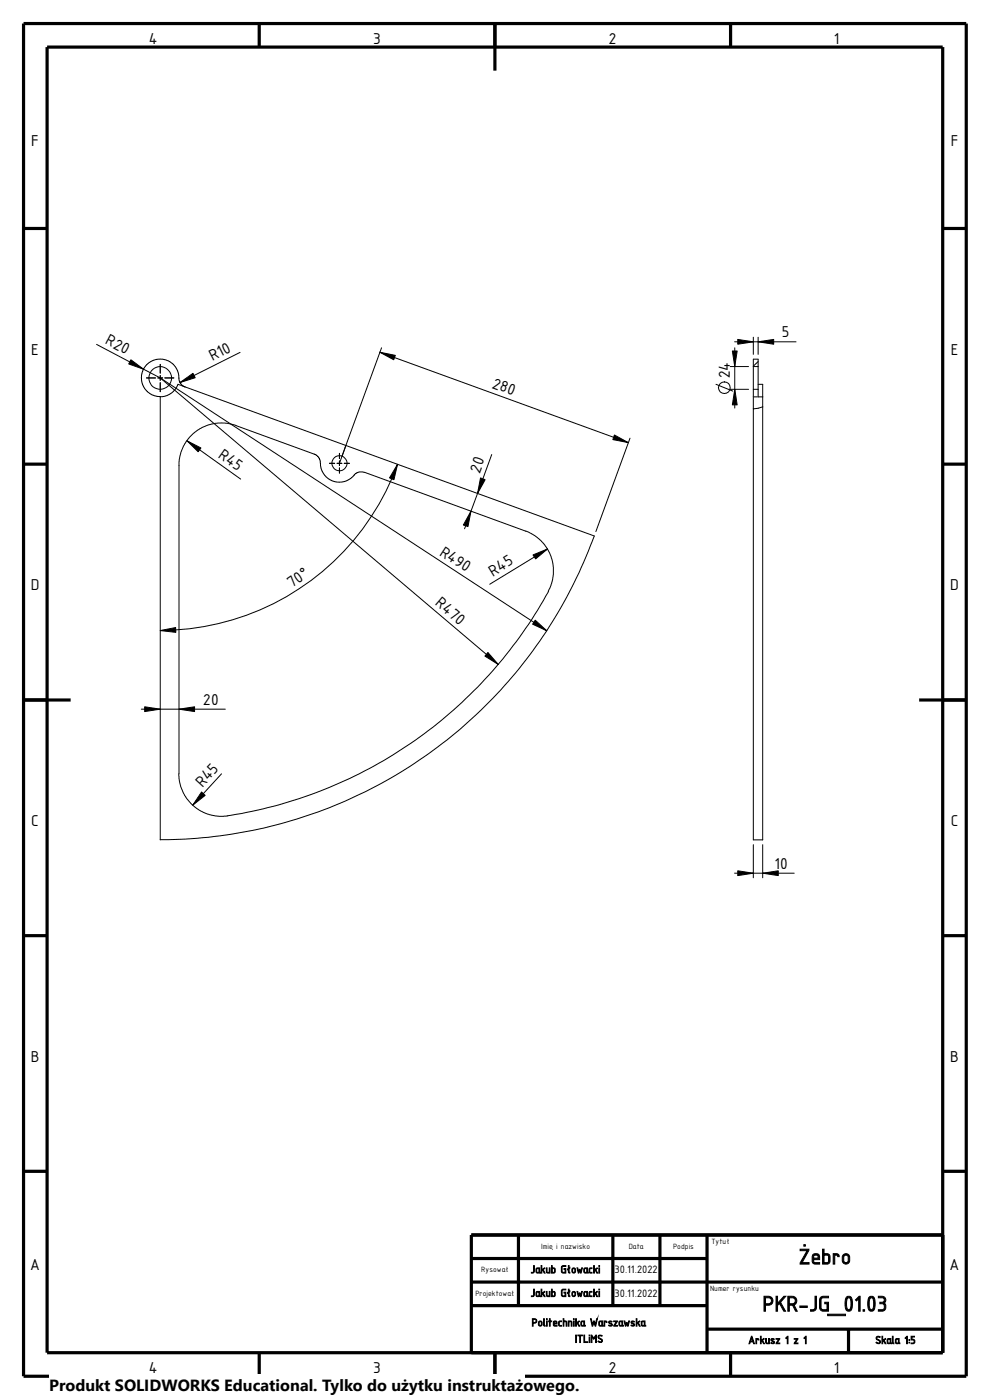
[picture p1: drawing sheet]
<svg xmlns="http://www.w3.org/2000/svg" width="210mm" height="297mm" viewBox="0 0 210 297" stroke-linecap="round" stroke-linejoin="round" font-family="sans-serif">
<g fill="none" stroke="#000" stroke-width=".68" stroke-linecap="butt">
<path d="M5 5h200v287h-200zM10 10h190v277h-190zM55 5v5M105 5v10M155 5v5M5 48.5h5M200 48.5h5M5 98.5h5M200 98.5h5M5 148.5h10M195 148.5h10M5 198.5h5"/>
<path d="M200 198.5h5M5 248.5h5M200 248.5h5M100 267h50M100 272h100M100 277h50M110 262v15M130 262v15M140 262v15M150 262v25M200 262h-100v25M55 287v5"/>
<path d="M105 287v10M150 282h50M155 287v5M180 282v5"/>
</g>
<g fill="none" stroke="#000" stroke-width=".21">
<path d="M20.5 73.1l13.5 7.1M34 77.3v1.9M34 79.7v1M50.9 74.8l-12.7 6.4M80.6 74.7l52.7 19.2M80.9 73.8l-8.3 23M154.9 77.8h3.9M155.8 72.5h13.1M155.9 73.8v12.8M159.8 77.8v4.8M159.8 77.8v-1.6h1v1.6M159.8 77.8h1"/>
<path d="M159.8 71.5v3.7M160.8 77.8v4.8M160.8 76.7l-1 1M160.8 71.5v3.7M31.1 80.2h1.9M33.5 80.2h1M34 81.2v1.9M34 80.2l82 53.6M34 80.2l71.7 60.8M35 80.2h1.9M37.9 80.2l.3 1.1 .5 .5 .6 .3M38 80.2l-.2-1.2-.5-1.1-.8-.8-.8-.6-1.2-.3h-1.1l-.9 .3-1.1 .6-.8 1-.5 .9-.1 1.2 .3 1.5 .4 .8 1 1 1.1 .5 1.2 .2"/>
<path d="M39.7 93.5l11.4 8.1M50.1 90.3l-1.9-.5-2-.1-2 .4-1.8 .8-1.3 1-1.6 1.8-1.1 2.3-.4 1.5v66.7M50.1 90.3l16.7 6.1 .8 .6 .3 .7v.5M68 98.3l.2 1.5 .8 1.2 1 .8 1.2 .4h1.8l1.5-.8 .7-.8 .6-.4 .4-.1 1.1 .1M69.9 98.3h1.1M71.5 98.3h1M72 96.2v1.1M72 97.8v1M72 99.3v1.1M73 98.3h1.1M73.4 94.5l-1.4 3.8M84.3 98.5a53.6 53.6 0 0 1-50.3 35.3"/>
<path d="M104.3 96.4l-5.7 15.8M133.6 93l-7.2 19.8M151.9 81.5l3.5 1.5M154.9 82.6h3.9M159.8 82.6v95.6h2v-94M159.8 82.6h1M160 84.2h.7M160.8 81.5h1v2.7M160.8 82.6v1.6h1M161.8 86.3l-2 .4M77.3 100.2l34.3 12.5 1.9 1 1.6 1.4 .9 1.1 .6 1.1 .6 1.7 .2 1.3-.1 2-.4 1.9-.6 1.2M116.2 116.5l-12.3 7.5"/>
<path d="M116.4 125.5a94 94 0 0 1-68.1 47.6M30 150.5h17.8M34 178.1a98.1 98.1 0 0 0 92.1-64.4l-88.3-32.2-.7 1.2-.6 .6-1.1 .6-1.4 .3v94M37.9 164.2l.2 2 .8 1.9 .8 1.4 1.4 1.5 1.4 1 2 .8 1.9 .4 1.9-.1M47 164.2l-6.1 6.6M159.8 179.2v7M161.8 179.2v7M155.8 185.3h12.7"/>
<circle cx="34" cy="80.2" r="2.41"/>
<circle cx="72" cy="98.3" r="1.61"/>
<circle cx="153.7" cy="82.3" r="1.24"/>
</g>
<g fill="#000" stroke="#000" stroke-width=".21">
<path d="M27.8 76.3l2.6 2-3.1-1.1zM80.6 74.7l3.3 .7-.4 .9zM155.4 74.5h1l-.5 3.3zM156.5 72l3.3 .5-3.3 .5zM160.8 72.5l3.3-.5v1zM38.2 81.2l2.7-2 .5 .9zM39.7 93.5l2.9 1.5-.6 .8zM84.3 98.5l-.7 3.3-1-.4zM130.3 92.3l3 1.6-3.3-.6zM155.9 82.6l.5 3.3h-1zM99.9 108.5l-.6 3.2-1-.3zM101.9 101.4l1 .4-1.6 2.9z"/>
<path d="M113.1 117.7l3.1-1.2-2.6 2.1zM34 133.8l3.3-.7v1.1zM113.5 131.6l2.5 2.2-3-1.4zM30.7 149.9l3.3 .6-3.3 .5zM38 150.5l3.3-.6v1.1zM103.5 138.4l2.2 2.6-2.8-1.8zM42.8 168l.7 .7-2.6 2.1zM156.5 184.7l3.3 .6-3.3 .5zM161.8 185.3l3.3-.6v1.1z"/>
</g>
<path d="M10.4 291.5h100.9v5.5h-100.9z" fill="#fff"/>
<g font-size="4.9">
<text x="169.4" y="268.2">Żebro</text>
<text x="161.8" y="278.2">PKR-JG_01.03</text>
</g>
<g font-size="3.6">
<text x="31.5" y="9.2">4</text>
<text x="79.2" y="9.2">3</text>
<text x="129.2" y="9.2">2</text>
<text x="176.9" y="9.2">1</text>
<text x="6.6" y="30.9">F</text>
<text x="201.7" y="30.9">F</text>
<text x="165.9" y="71.6">5</text>
<text x="6.6" y="75.2">E</text>
<text x="22.2" y="72.9" transform="rotate(28 22.2 72.9)">R20</text>
<text x="45.1" y="76.6" transform="rotate(-27 45.1 76.6)">R10</text>
<text x="201.7" y="75.2">E</text>
<text x="104.3" y="82.3" transform="rotate(20 104.3 82.3)">280</text>
<text x="154.9" y="80.3" transform="rotate(-90 154.9 80.3)">24</text>
<text x="46.2" y="96.9" transform="rotate(35 46.2 96.9)">R45</text>
<text x="101.8" y="100.5" transform="rotate(-70 101.8 100.5)">20</text>
<text x="93.1" y="117.7" transform="rotate(33 93.1 117.7)">R490</text>
<text x="6.6" y="125.2">D</text>
<text x="61.9" y="124.8" transform="rotate(-35 61.9 124.8)">70°</text>
<text x="104.6" y="122.3" transform="rotate(-31 104.6 122.3)">R45</text>
<text x="201.6" y="125.2">D</text>
<text x="92.2" y="128.2" transform="rotate(40 92.2 128.2)">R470</text>
<text x="43.1" y="149.5">20</text>
<text x="42.9" y="167.2" transform="rotate(-48 42.9 167.2)">R45</text>
<text x="6.6" y="175.2">C</text>
<text x="201.7" y="175.2">C</text>
<text x="164.3" y="184.3">10</text>
<text x="6.6" y="225.2">B</text>
<text x="201.6" y="225.2">B</text>
<text x="6.4" y="269.5">A</text>
<text x="201.4" y="269.5">A</text>
<text x="31.5" y="291.2">4</text>
<text x="79.2" y="291.2">3</text>
<text x="129.2" y="291.2">2</text>
<text x="176.9" y="291.2">1</text>
</g>
<text font-size="3.4" x="10.4" y="295.2">Produkt SOLIDWORKS Educational. Tylko do użytku instruktażowego.</text>
<g font-size="2.5">
<text x="112.6" y="270.1">Jakub Głowacki</text>
<text x="112.6" y="275.1">Jakub Głowacki</text>
<text x="130.4" y="270.1">30.11.2022</text>
<text x="130.4" y="275.1">30.11.2022</text>
<text x="112.8" y="281.3">Politechnika Warszawska</text>
<text x="122" y="284.8">ITLiMS</text>
<text x="158.7" y="285.1">Arkusz 1 z 1</text>
<text x="185.7" y="285.1">Skala 1:5</text>
</g>
<g font-size="1.7">
<text x="150.9" y="264">Tytuł</text>
<text x="102.1" y="269.9">Rysował</text>
<text x="114.8" y="264.9">Imię i nazwisko</text>
<text x="133.4" y="264.9">Data</text>
<text x="142.8" y="264.9">Podpis</text>
<text x="100.8" y="274.9">Projektował</text>
<text x="150.6" y="273.9">Numer rysunku</text>
</g>
</svg>
